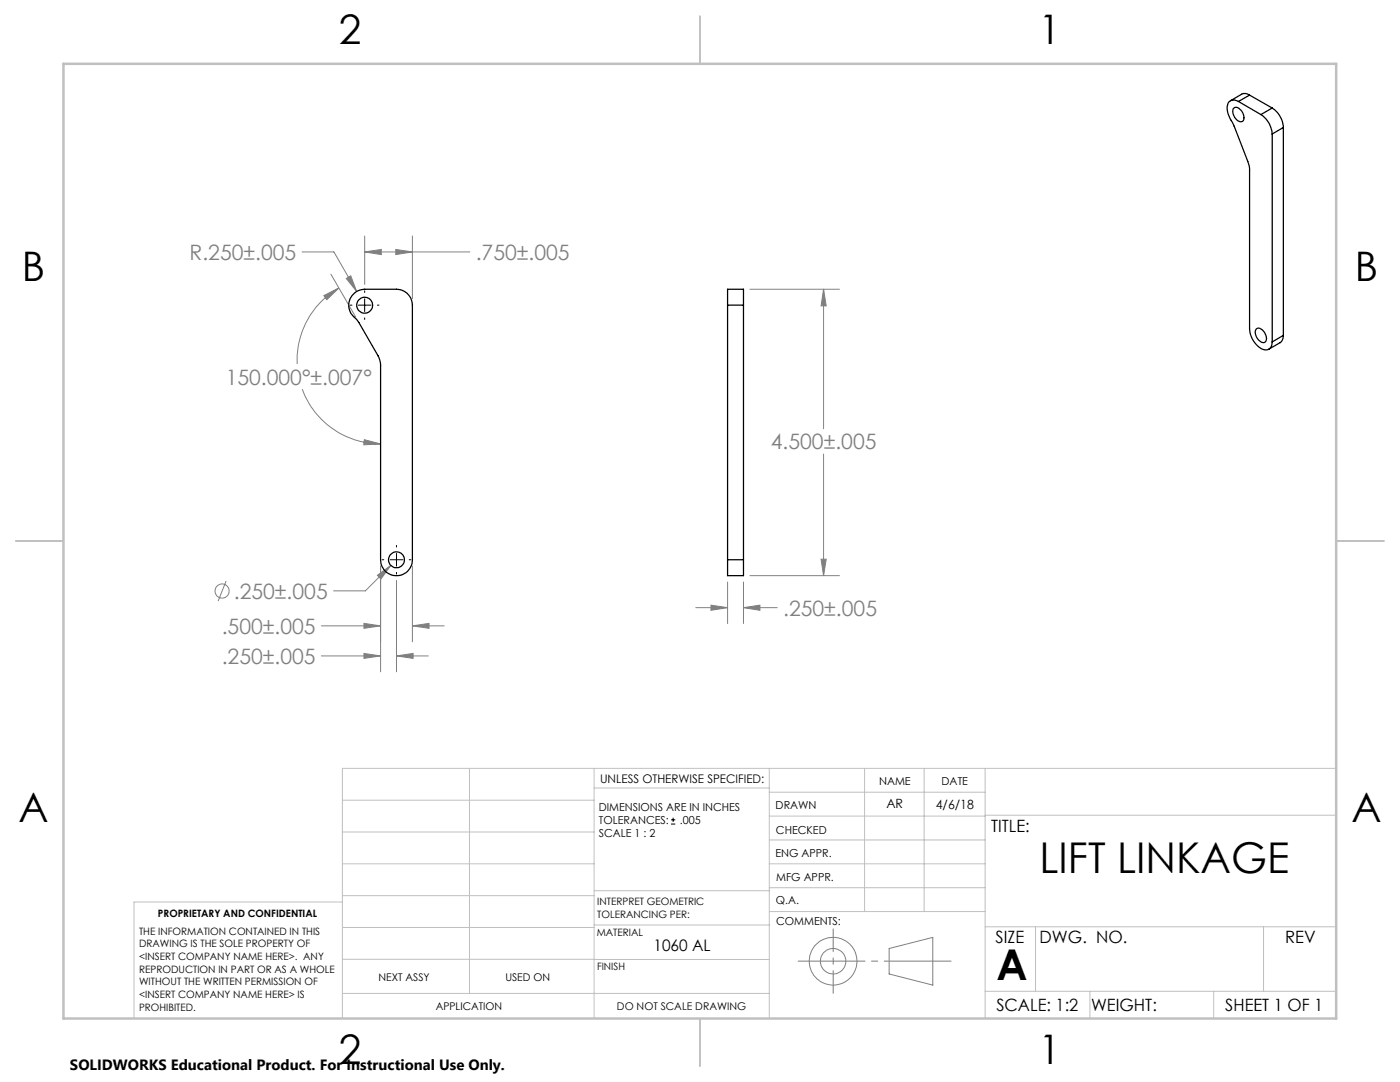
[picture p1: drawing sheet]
<svg xmlns="http://www.w3.org/2000/svg" width="279mm" height="216mm" viewBox="0 0 279 216" stroke-linecap="round" stroke-linejoin="round" font-family="sans-serif">
<g fill="none" stroke="#808080" stroke-width=".2">
<path d="M60.3 50.3h6.3l4.6 7.9M64.6 59l3-1.5-2.4 2.3zM66 54.7l5 8.6M67.6 57.5a16.7 16.7 0 0 0-8.3 15.1M69.1 55.6l.9-.6 1.2 3.2zM72.8 50.3l3.3-.5v1zM72.8 47.1v9.7M72.8 50.3h21M79 49.8l3.3 .5-3.3 .5zM82.3 47.1v12.5M149.6 57.7h17.9M164.4 57.7l.5 3.3h-1z"/>
<path d="M164.4 57.7v27.8M60.3 77.6a16.6 16.6 0 0 0 15.7 11M72.7 87.7l3.3 .9-3.4 .2zM164.4 90.6v24.3M45.1 115.9l-1.6 4M75.3 114.8l2.7-2-2 2.7zM76 113v21.1M78 112.8l-5.1 5.1h-6.3M79.1 115.8v18.3M82.3 113v15.1M145.2 116.1v8.3M148.4 116.1v8.3"/>
<path d="M149.6 114.9h17.9M163.9 111.6h1l-.5 3.3zM64.1 124.9h11.9M64.1 130.9h11.9M72.6 124.4l3.4 .5-3.4 .5zM72.6 130.4l3.4 .5-3.4 .5zM79.1 130.9l3.3-.5v1zM79.1 130.9h6.4M82.3 124.9l3.3-.5v1zM82.3 124.9h6.4M138.9 121.2h6.3M141.9 120.8l3.3 .4-3.3 .6z"/>
<path d="M148.4 121.2l3.3-.4v1zM148.4 121.2h6.7M177.4 189.3l8.8-2.3v9.6l-8.8-2.3z"/>
<circle cx="44.3" cy="117.9" r="1.4"/>
<circle cx="166.3" cy="191.8" r="2.54"/>
<circle cx="166.3" cy="191.8" r="4.8"/>
</g>
<g fill="none" stroke="#000" stroke-width=".2">
<path d="M72.8 58v.3M72.8 59.6v2.6M69.9 60.9h.3M71.5 60.9h2.5M72.8 63.4v.3M75.3 60.9h.3M76.3 111.7h.3M77.9 111.7h2.5M79.1 108.8v.3M79.1 110.4v2.6M79.1 114.2v.3M81.7 111.7h.3"/>
<path d="M133.9 164.4h.9M133.9 163.6h.9M134.3 163.2v.8"/>
</g>
<path d="M159.3 191.8h30.5" fill="none" stroke="#808080" stroke-width=".2" stroke-dasharray="15.2 1.3 1.3 1.3" stroke-dashoffset="1.9"/>
<path d="M166.3 185.4v12.8" fill="none" stroke="#808080" stroke-width=".2" stroke-dasharray="15.2 1.3 1.3 1.3" stroke-dashoffset="10.7"/>
<g fill="none" stroke="#c0c0c0" stroke-width=".2">
<path d="M68.3 159.7h50.3M93.7 153.3v44.9M118.6 153.3v49.9M118.6 157.2h34.9M153.5 153.3v49.9M153.5 158.1h43.1M172.5 153.3v28.6M184.4 153.3v28.6M196.6 153.3v49.9M266.7 153.3h-198.4v49.9M68.3 178.7h50.3M68.3 172.4h50.3"/>
<path d="M68.3 166h50.3M68.3 180h-41.6v23.2M118.6 177.7h35M153.5 167.6h43.1M153.5 162.8h43.1M153.5 172.4h43.1M153.5 177.1h43.1M196.6 162.7h70.1M68.3 198.2h85.2M68.3 191.4l85.2 .1M68.3 185.1h50.3M118.6 184.6h35"/>
<path d="M153.6 181.9h43M196.6 197.8h70.1M196.6 184.9h70.1M206.7 184.9v12.9M217.5 197.8v5.4M242.2 197.8v5.4M252.2 184.9v12.9"/>
</g>
<path d="M139.7 3.2v9.5M3.1 107.9h9.6M266.7 107.9h9.5M139.7 203.2v9.6" fill="none" stroke="#c0c0c0" stroke-width=".25"/>
<path d="M12.7 12.7h254v190.5h-254z" fill="none" stroke="#c0c0c0" stroke-width=".5"/>
<path d="M72.6 124.4l3.4 .5-3.4 .5zM82.3 124.9l3.3-.5v1zM75.3 114.8l.7 .7 2-2.7zM72.6 130.4l3.4 .5-3.4 .5zM79.1 130.9l3.3-.5v1zM64.6 59l3-1.5-2.4 2.3zM72.7 87.7l3.3 .9-3.4 .2zM72.8 50.3l3.3-.5v1zM79 49.8l3.3 .5-3.3 .5zM69.1 55.6l2.1 2.6-1.2-3.2zM164.4 57.7l.5 3.3h-1zM163.9 111.6h1l-.5 3.3zM141.9 120.8l3.3 .4-3.3 .6zM148.4 121.2l3.3-.4v1z" fill="#808080"/>
<g fill="none" stroke="#000" stroke-width=".25">
<path d="M249.4 19l-.5-.3h-.8l-2.5 1.4M249.4 19l-2.2 1.2M249.4 19l4.5 2.6M246.1 21.7a.91 .91 0 0 1 1.5 .2 1.67 1.67 0 0 1 .3 2.3 1.87 1.87 0 0 1-1.9-2.1zM247.2 20.2a1.41 1.41 0 0 0-1.7-.1 1.41 1.41 0 0 0-.6 1.6 7.4 7.4 0 0 0 1.3 3.2l2.8 7.3 .4 1.3v32.1a4.6 4.6 0 0 0 3.1 4.2 1.36 1.36 0 0 0 1.4-1.6M247.2 20.2l4.4 2.7M251.6 22.9a5.1 5.1 0 0 1 2.3 3.8M253.9 21.6a4.9 4.9 0 0 1 2.2 3.8M253.9 21.6l-2.3 1.3M253.9 26.7v41.5M256.1 25.4l-2.2 1.3M256.1 25.4v41.5"/>
<path d="M70.5 58.7l.9-.6 1-.4h6.7a3.2 3.2 0 0 1 3.2 3.2v50.8a3.2 3.2 0 0 1-3.2 3.2 3.2 3.2 0 0 1-3.1-3.2v-39l-.5-1.7-4.3-7.2a3.4 3.4 0 0 1-.7-5.1zM145.2 60.9v-3.2h3.2v3.2M145.2 60.9h3.2M145.2 60.9v50.8M148.4 60.9v50.8M250.7 65.7a1.3 1.3 0 0 1 1.8 1 1.05 1.05 0 0 1-.4 1.7 2.05 2.05 0 0 1-1.4-2.7zM256.1 66.9l-.1 .8-.4 .6-2.4 1.4M256.1 66.9l-2.2 1.3M145.2 111.7v3.2h3.2v-3.2M145.2 111.7h3.2"/>
<circle cx="72.8" cy="60.9" r="1.58"/>
<circle cx="79.1" cy="111.7" r="1.58"/>
</g>
<g font-size="8.5">
<text x="207.5" y="174.2">LIFT LINKAGE</text>
<text x="198.9" y="195.5">A</text>
</g>
<g font-size="8.1">
<text x="67.6" y="8.9">2</text>
<text x="207.3" y="8.9">1</text>
<text x="4.4" y="56.2">B</text>
<text x="270.4" y="56.2">B</text>
<text x="3.7" y="164.1">A</text>
<text x="269.7" y="164.1">A</text>
<text x="67.6" y="212.4">2</text>
<text x="207.3" y="212.4">1</text>
</g>
<g font-size="4.2" fill="#808080">
<text x="37.8" y="51.9">R.250±.005</text>
<text x="94.9" y="51.9">.750±.005</text>
<text x="45" y="76.7">150.000°±.007°</text>
<text x="153.8" y="89.6">4.500±.005</text>
<text x="46.7" y="119.5">.250±.005</text>
<text x="156.3" y="122.8">.250±.005</text>
<text x="44.2" y="126.5">.500±.005</text>
<text x="44.2" y="132.5">.250±.005</text>
</g>
<g font-size="3.4">
<text x="197.8" y="166">TITLE:</text>
<text x="198.7" y="188.1">SIZE</text>
<text x="207.5" y="188.1">DWG. NO.</text>
<text x="256.5" y="188.2">REV</text>
<text x="198.8" y="201.7">SCALE: 1:2</text>
<text x="217.7" y="201.8">WEIGHT:</text>
<text x="244.5" y="201.7">SHEET 1 OF 1</text>
</g>
<text font-size="3.2" x="130.4" y="189.8">1060 AL</text>
<text font-size="3" x="14" y="213.5">SOLIDWORKS Educational Product. For Instructional Use Only.</text>
<g font-size="2.5">
<text x="176.9" y="161.3">AR</text>
<text x="186.8" y="161.4">4/6/18</text>
</g>
<text font-size="2.4" x="119.8" y="156.2">UNLESS OTHERWISE SPECIFIED:</text>
<g font-size="2.2">
<text x="119.5" y="161.8">DIMENSIONS ARE IN INCHES</text>
<text x="154.8" y="161.4">DRAWN</text>
<text x="175.4" y="156.6">NAME</text>
<text x="187.9" y="156.7">DATE</text>
<text x="119.5" y="167.1">SCALE 1 : 2</text>
<text x="119.5" y="164.4">TOLERANCES:</text>
<text x="135.7" y="164.4">.005</text>
<text x="154.9" y="166.3">CHECKED</text>
<text x="154.8" y="171">ENG APPR.</text>
<text x="154.9" y="175.7">MFG APPR.</text>
<text x="154.9" y="180.4">Q.A.</text>
<text x="154.9" y="184.6">COMMENTS:</text>
</g>
<g font-size="2.1">
<text x="75.5" y="195.7">NEXT ASSY</text>
<text x="100.9" y="195.7">USED ON</text>
<text x="86.9" y="201.5">APPLICATION</text>
<text x="123.1" y="201.6">DO NOT SCALE DRAWING</text>
</g>
<g font-size="2">
<text x="31.5" y="182.9">PROPRIETARY AND CONFIDENTIAL</text>
<text x="119.2" y="180.6">INTERPRET GEOMETRIC</text>
<text x="119.2" y="183.1">TOLERANCING PER:</text>
<text x="27.8" y="186.5">THE INFORMATION CONTAINED IN THIS</text>
<text x="27.8" y="189">DRAWING IS THE SOLE PROPERTY OF</text>
<text x="27.8" y="191.6">&lt;INSERT COMPANY NAME HERE&gt;. ANY</text>
<text x="119.1" y="186.7">MATERIAL</text>
<text x="27.8" y="194.1">REPRODUCTION IN PART OR AS A WHOLE</text>
<text x="27.8" y="196.6">WITHOUT THE WRITTEN PERMISSION OF</text>
<text x="119.1" y="193.5">FINISH</text>
<text x="27.8" y="199.1">&lt;INSERT COMPANY NAME HERE&gt; IS</text>
<text x="27.8" y="201.7">PROHIBITED.</text>
</g>
</svg>
